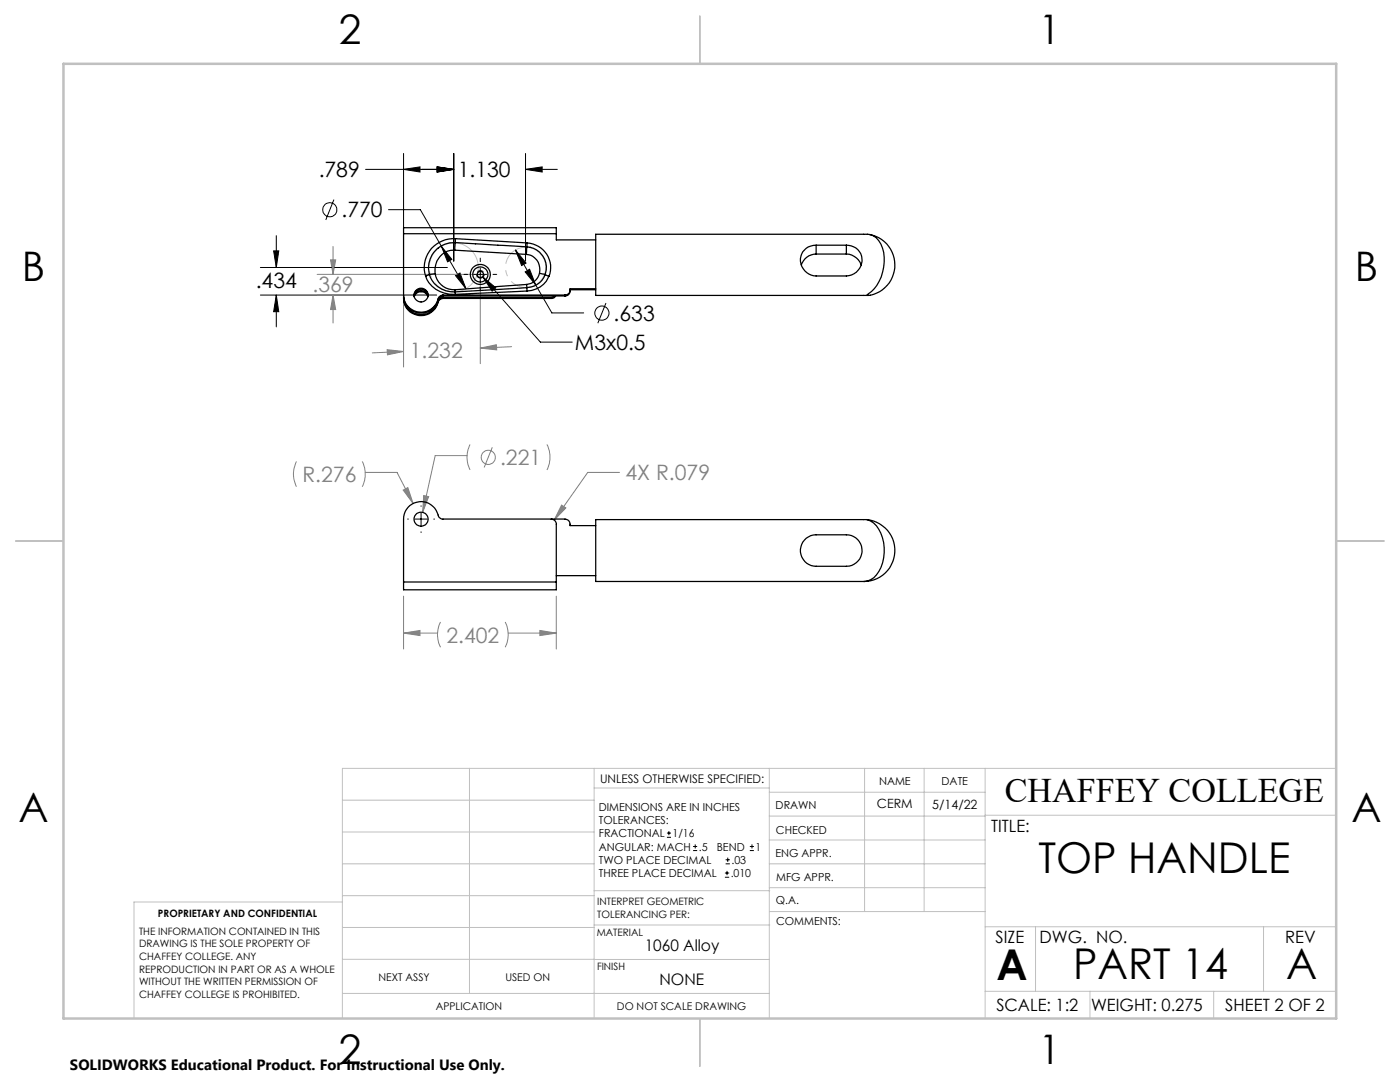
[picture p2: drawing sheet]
<svg xmlns="http://www.w3.org/2000/svg" width="279mm" height="216mm" viewBox="0 0 279 216" stroke-linecap="round" stroke-linejoin="round" font-family="sans-serif">
<g fill="none" stroke="#000" stroke-width=".2">
<path d="M66.6 39.8l-1.6 4.1M73 33.8h17.6M80.5 30.6v14.8M80.5 33.8l3.3-.5v1zM87.2 33.3l3.4 .5-3.4 .5zM90.6 30.6v21.5M104.9 33.8h6.3M104.9 30.6v21.5M104.9 33.8l3.3-.5v1zM52 53.4h37.3M52 58.9h35.1M54.6 50.1h1l-.5 3.3z"/>
<path d="M55.1 47v6.4M55.1 58.9v6.3M55.1 58.9l.5 3.3h-1zM77.5 41.8h6.4l4.2 7.3M88.1 49.1l4.9 8.5M88.1 49.1l2.1 2.7-.9 .4zM90.9 55l.9-.5 1.2 3.1zM92.6 54.8h.7M94.6 54.8h2.5M95.8 51.5v.7M95.8 53.5v2.5M95.8 57.3v.7"/>
<path d="M96.4 55.3l2.6 2.1-.8 .7zM96.4 55.3l11.4 13h6.4M98.4 54.8h.7M102.9 49.9l4 6.9M102.9 49.9l2.1 2.6-.9 .5zM104.8 54.3l.9-.6 1.2 3.1zM106.9 56.8l3.2 5.6h6.4M120.9 60.5l-1.6 4M81.4 103.6h.1M82.8 103.6h2.5M84 100.9v.1M84 102.3v2.5"/>
<path d="M84 106.1v.2M86.6 103.6h.1M133.1 167.1h.8M133.1 166.2h.8M133.5 165.8v.9M138.3 169.7h.8M138.3 168.9h.8M138.7 168.5v.8M144.7 175h.8M144.7 174.2h.8M144.8 172.4h.9M144.8 171.6h.9"/>
<path d="M145.1 173.8v.8M145.2 171.1v.9M149.6 169.7h.9M149.6 168.9h.9M150.1 168.5v.8"/>
<circle cx="65.8" cy="41.8" r="1.41"/>
<circle cx="120.1" cy="62.5" r="1.41"/>
</g>
<g fill="none" stroke="#808080" stroke-width=".2">
<path d="M63.3 54.8h31.3M63.3 58.9h23.8M66 51.9h1l-.5 2.9zM66.5 58.9l.5 2.9h-1zM66.5 49.2v5.6M66.5 58.9v5.6M95.8 56v16.6M77.3 69.8l3.2 .3-3.2 .7zM80.5 60.1v13.1M80.5 70.1l-6.2 .3M95.8 69.5l3.3-.7v1zM102.1 69.2l-6.3 .3"/>
<path d="M59.2 92.1a5.6 5.6 0 0 0 0 5M72.3 92.1a5.6 5.6 0 0 1 0 5M72.9 94.3h6.3l3.2 6.2M80.5 97.8l.9-.5 1 3.2zM84.6 98.9l.9 .2-1.2 3.1zM93.2 90.9h-6.3l-2.6 11.3M93.8 88.7a5.7 5.7 0 0 0 0 5.1M98.2 89.3l-1.6 4M109.1 88.7a5.7 5.7 0 0 1 0 5.1M123.6 94.3h-6.3l-6.7 9.5M80.5 119v10.5M111 119v10.5"/>
<path d="M112.1 100.8l.8 .6-2.3 2.4zM80.5 126.3l3.3-.5v1zM80.5 126.3h6.8M87.9 124.1a5.6 5.6 0 0 0 0 5.1M100.8 124.1a5.6 5.6 0 0 1 0 5.1M101.4 126.3h9.6M107.7 125.8l3.3 .5-3.3 .5z"/>
<circle cx="97.4" cy="91.3" r="1.41"/>
</g>
<path d="M95.2 51.9a4.9 4.9 0 0 0-8.1-2 4.9 4.9 0 0 0 2.2 8.2 4.9 4.9 0 0 0 6-5.9l-.1-.3" fill="none" stroke="#c0c0c0" stroke-width=".2" stroke-dasharray="15.2 1.3 1.3 1.3" stroke-dashoffset="1.8" stroke-linecap="butt"/>
<path d="M108.8 52.2a4 4 0 0 0-6.8-1.7 4 4 0 0 0 1.8 6.7 4 4 0 0 0 5-4.8v-.2" fill="none" stroke="#c0c0c0" stroke-width=".2" stroke-dasharray="15.2 1.3 1.3 1.3" stroke-dashoffset="4.5" stroke-linecap="butt"/>
<path d="M95.9 55.5a.75 .75 0 0 1-.7-1.1 .75 .75 0 0 1 1.3-.1 .75 .75 0 0 1-.5 1.2h-.1" fill="none" stroke="#000" stroke-width=".2" stroke-dasharray="1.3 .6" stroke-dashoffset=".2" stroke-linecap="butt"/>
<g fill="none" stroke="#c0c0c0" stroke-width=".2">
<path d="M68.3 159.7h50.3M93.7 153.3v44.9M118.6 153.3v49.9M118.6 157.2h34.9M153.5 153.3v49.9M153.5 158.1h43.1M172.5 153.3v28.6M184.4 153.3v28.6M196.6 153.3v49.9M266.7 153.3h-198.4v49.9M68.3 178.7h50.3M68.3 172.4h50.3"/>
<path d="M68.3 166h50.3M68.3 180h-41.6v23.2M118.6 177.7h35M153.5 167.6h43.1M153.5 162.8h43.1M153.5 172.4h43.1M153.5 177.1h43.1M196.6 162.7h70.1M68.3 198.2h85.2M68.3 191.4l85.2 .1M68.3 185.1h50.3M118.6 184.6h35"/>
<path d="M153.6 181.9h43M196.6 197.8h70.1M196.6 184.9h70.1M206.7 184.9v12.9M217.5 197.8v5.4M242.2 197.8v5.4M252.2 184.9v12.9"/>
</g>
<path d="M139.7 3.2v9.5M3.1 107.9h9.6M266.7 107.9h9.5M139.7 203.2v9.6" fill="none" stroke="#c0c0c0" stroke-width=".25"/>
<path d="M12.7 12.7h254v190.5h-254z" fill="none" stroke="#c0c0c0" stroke-width=".5"/>
<path d="M90.9 55l2.1 2.6-1.2-3.1zM88.1 49.1l1.2 3.1 .9-.4zM102.9 49.9l1.2 3.1 .9-.5zM104.8 54.3l2.1 2.5-1.2-3.1zM87.2 33.3l3.4 .5-3.4 .5zM80.5 33.8l3.3-.5v1zM87.2 33.3l3.4 .5-3.4 .5zM104.9 33.8l3.3-.5v1zM54.6 50.1h1l-.5 3.3zM55.1 58.9l.5 3.3h-1z" fill="#000"/>
<path d="M95.8 69.5l3.3-.7v1zM77.3 69.8l3.2 .3-3.2 .7zM66 51.9h1l-.5 2.9zM66.5 58.9l.5 2.9h-1zM107.7 125.8l3.3 .5-3.3 .5zM80.5 126.3l3.3-.5v1zM80.5 97.8l1.9 2.7-1-3.2zM84.6 98.9l-.3 3.3 1.2-3.1zM112.1 100.8l-1.5 3 2.3-2.4z" fill="#808080"/>
<path d="M96.4 55.3l2.6 2.1-.8 .7z" fill="#000"/>
<g fill="none" stroke="#000" stroke-width=".25">
<path d="M80.5 58.9a3.5 3.5 0 0 0 3.2 3.4 3.5 3.5 0 0 0 3.8-2.6M80.5 46.6v12.5a3.5 3.5 0 0 0 3.2 3.4 3.5 3.5 0 0 0 3.8-2.7M80.5 46.6v-1.2h30.5v1.2M80.5 46.6h30.5M82.6 59a1.42 1.42 0 0 1 1.4-1.3 1.42 1.42 0 0 1 1.4 1.3M82.7 59.1a1.4 1.4 0 0 1 1.3-1.1 1.4 1.4 0 0 1 1.4 1.1M82.7 59.2a1.41 1.41 0 0 1 1.3-1 1.41 1.41 0 0 1 1.4 1M84.9 55.1a5.7 5.7 0 0 0 6 3.6M85.7 54.8a5 5 0 0 0 5.1 3.4M85.7 54.8l-.8 .3M86.9 54.6a3.8 3.8 0 0 0 3.9 3.2M86.9 54.6l-1.2 .2"/>
<path d="M87.5 59.7v.1M88.4 58.9a.99 .99 0 0 0-.9 .8M88.4 59.1a1.1 1.1 0 0 0-.9 .7M88.4 59.4a1.01 1.01 0 0 0-.9 .7M88.4 59.5a.99 .99 0 0 0-.9 .8M88.4 58.9h24.3M88.4 58.9v.2M88.4 59.4v.1M88.4 59.1h24.3M88.4 59.4h21.6M88.4 59.5h21.6M90.7 49.9l14.4 .9"/>
<path d="M90.7 49.9a4 4 0 0 0-3.8 4.7M90.8 57.8v.4M90.8 48.4h.1M90.8 48.4a5.1 5.1 0 0 0-5.1 6.4M90.8 58.2l.1 .5M90.8 48.4l14.3 .8M90.8 48.4l-.1 1.5M90.9 47.6a5.8 5.8 0 0 0-6 7.5M90.9 47.6l-.1 .8M90.9 47.6l14.3 .9M105.1 50.8a2.99 2.99 0 0 1 2.6 3.7M105.1 56.8l-14.3 1"/>
<path d="M105.1 56.8v.6M105.1 49.2v1.6M105.1 57.4l.1 .7M105.1 57.4l-14.3 .8M105.1 49.2a4.2 4.2 0 0 1 3.7 5.6M105.2 58.1l-14.3 .6M105.2 48.5a4.9 4.9 0 0 1 4.3 6.6M105.2 48.5l-.1 .7M107.7 54.5l-.4 .9a2.86 2.86 0 0 1-2.2 1.4M107.7 54.5l1.1 .3M108.8 54.8a3.9 3.9 0 0 1-3.7 2.6M108.8 54.8l.7 .3"/>
<path d="M109.5 55.1a4.7 4.7 0 0 1-4.3 3M110 59.4v.1M110.7 59.1l-.7 .3M110.9 59.1l-.3 .3-.6 .1M111 46.6v1.3h7.9M112.7 58.9v.2M113.8 57.9a.97 .97 0 0 1-1.1 1M113.8 57.8h5.1M118.9 57.6h-5.1a1.1 1.1 0 0 1-1.1 1.5M162.9 50.7a3.1 3.1 0 0 0-3 2.2M162.9 48.9a3 3 0 0 0-3.1 2.6 3 3 0 0 0 2.1 3.4l1 .2h6a3.1 3.1 0 0 0 3.2-3.1 3.1 3.1 0 0 0-3.2-3.1M162.9 50.7h6"/>
<path d="M162.9 48.9h6M162.9 48.9v1.8M168.9 50.7a3.2 3.2 0 0 1 3 2.2M168.9 48.9v1.8M173.6 46.8a6.1 6.1 0 0 1 5 6.3 6.1 6.1 0 0 1-5.5 5.8h-.1a8.3 8.3 0 0 0 2.4-10.9 2.84 2.84 0 0 0-2.3-1.3h-54.2v12.2h54.4M87.5 60.1a3.5 3.5 0 0 1-3.8 2.7 3.5 3.5 0 0 1-3.2-3.4 3.5 3.5 0 0 0 3.1 3.5 3.5 3.5 0 0 0 3.9-2.6M87.5 60.1v.2M80.5 116.1v1.6h30.5v-1.6M80.5 116.1h30.5M110 103.6a1.02 1.02 0 0 1 1 1v11.5M111 114.9h7.9M118.9 103.7h54.1a4.5 4.5 0 0 1 3.1 3.6 8.2 8.2 0 0 1-1.7 8 3.4 3.4 0 0 1-1.9 .7h-53.6z"/>
<path d="M118.9 104.9h-5.1a1.09 1.09 0 0 0-1.1-1.3h-24.3a1.22 1.22 0 0 1-1.1-1.3 3.5 3.5 0 0 0-3.9-2.1 3.5 3.5 0 0 0-2.9 3.4v12.5M160.9 107.4a3 3 0 0 1 2-.7h6a3.1 3.1 0 0 1 3.1 3.2 3.1 3.1 0 0 1-3.1 3.1h-6a3.2 3.2 0 0 1-3-2.1 3.2 3.2 0 0 1 1-3.5zM173 103.7a6.2 6.2 0 0 1 5.6 6.5 6.2 6.2 0 0 1-6.2 5.8"/>
<circle cx="84" cy="58.9" r="1.39"/>
<circle cx="95.8" cy="54.8" r="2"/>
<circle cx="95.9" cy="54.8" r="1.51"/>
<circle cx="95.9" cy="54.8" r=".63"/>
<circle cx="84" cy="103.6" r="1.4"/>
</g>
<g font-size="8.5">
<text x="207.2" y="174.2">TOP HANDLE</text>
<text x="198.9" y="195.5">A</text>
<text x="214.2" y="195.4">PART 14</text>
<text x="256.7" y="195.4">A</text>
</g>
<g font-size="8.1">
<text x="67.6" y="8.9">2</text>
<text x="207.3" y="8.9">1</text>
<text x="4.4" y="56.2">B</text>
<text x="270.4" y="56.2">B</text>
<text x="3.7" y="164.1">A</text>
<text x="269.7" y="164.1">A</text>
<text x="67.6" y="212.4">2</text>
<text x="207.3" y="212.4">1</text>
</g>
<text font-size="6.9" x="200.5" y="160.1">CHAFFEY COLLEGE</text>
<g font-size="4.2">
<text x="63.6" y="35.4">.789</text>
<text x="91.4" y="35.4">1.130</text>
<text x="68.2" y="43.4">.770</text>
<text x="51" y="57.5">.434</text>
<text x="122.5" y="64">.633</text>
<text x="114.7" y="69.8">M3x0.5</text>
</g>
<g font-size="4.2" fill="#808080">
<text x="62.4" y="58.3">.369</text>
<text x="81.8" y="71.4">1.232</text>
<text x="99.8" y="92.8">.221</text>
<text x="124.8" y="95.9">4X R.079</text>
<text x="60.4" y="96.2">R.276</text>
<text x="89.1" y="128.2">2.402</text>
</g>
<g font-size="3.4">
<text x="197.8" y="166">TITLE:</text>
<text x="198.7" y="188.1">SIZE</text>
<text x="207.5" y="188.1">DWG. NO.</text>
<text x="256.5" y="188.2">REV</text>
<text x="198.8" y="201.7">SCALE: 1:2</text>
<text x="217.7" y="201.8">WEIGHT: 0.275</text>
<text x="244.5" y="201.7">SHEET 2 OF 2</text>
</g>
<g font-size="3.2">
<text x="128.7" y="189.8">1060 Alloy</text>
<text x="131.6" y="196.6">NONE</text>
</g>
<text font-size="3" x="14" y="213.5">SOLIDWORKS Educational Product. For Instructional Use Only.</text>
<g font-size="2.5">
<text x="175" y="161.3">CERM</text>
<text x="186.1" y="161.4">5/14/22</text>
</g>
<text font-size="2.4" x="119.8" y="156.2">UNLESS OTHERWISE SPECIFIED:</text>
<g font-size="2.2">
<text x="119.5" y="161.8">DIMENSIONS ARE IN INCHES</text>
<text x="154.8" y="161.4">DRAWN</text>
<text x="175.4" y="156.6">NAME</text>
<text x="187.9" y="156.7">DATE</text>
<text x="119.5" y="164.4">TOLERANCES:</text>
<text x="119.5" y="167.1">FRACTIONAL</text>
<text x="134.2" y="167.1">1/16</text>
<text x="154.9" y="166.3">CHECKED</text>
<text x="119.5" y="172.4">TWO PLACE DECIMAL</text>
<text x="119.5" y="169.7">ANGULAR: MACH</text>
<text x="139.5" y="169.7">.5</text>
<text x="143" y="169.7">BEND</text>
<text x="146" y="172.4">.03</text>
<text x="150.8" y="169.7">1</text>
<text x="154.8" y="171">ENG APPR.</text>
<text x="119.5" y="175">THREE PLACE DECIMAL</text>
<text x="145.8" y="175">.010</text>
<text x="154.9" y="175.7">MFG APPR.</text>
<text x="154.9" y="180.4">Q.A.</text>
<text x="154.9" y="184.6">COMMENTS:</text>
</g>
<g font-size="2.1">
<text x="75.5" y="195.7">NEXT ASSY</text>
<text x="100.9" y="195.7">USED ON</text>
<text x="86.9" y="201.5">APPLICATION</text>
<text x="123.1" y="201.6">DO NOT SCALE DRAWING</text>
</g>
<g font-size="2">
<text x="31.5" y="182.9">PROPRIETARY AND CONFIDENTIAL</text>
<text x="119.2" y="180.6">INTERPRET GEOMETRIC</text>
<text x="119.2" y="183.1">TOLERANCING PER:</text>
<text x="27.8" y="186.5">THE INFORMATION CONTAINED IN THIS</text>
<text x="27.8" y="189">DRAWING IS THE SOLE PROPERTY OF</text>
<text x="27.8" y="191.6">CHAFFEY COLLEGE. ANY</text>
<text x="119.1" y="186.7">MATERIAL</text>
<text x="27.8" y="194.1">REPRODUCTION IN PART OR AS A WHOLE</text>
<text x="27.8" y="196.6">WITHOUT THE WRITTEN PERMISSION OF</text>
<text x="119.1" y="193.5">FINISH</text>
<text x="27.8" y="199.1">CHAFFEY COLLEGE IS PROHIBITED.</text>
</g>
</svg>
